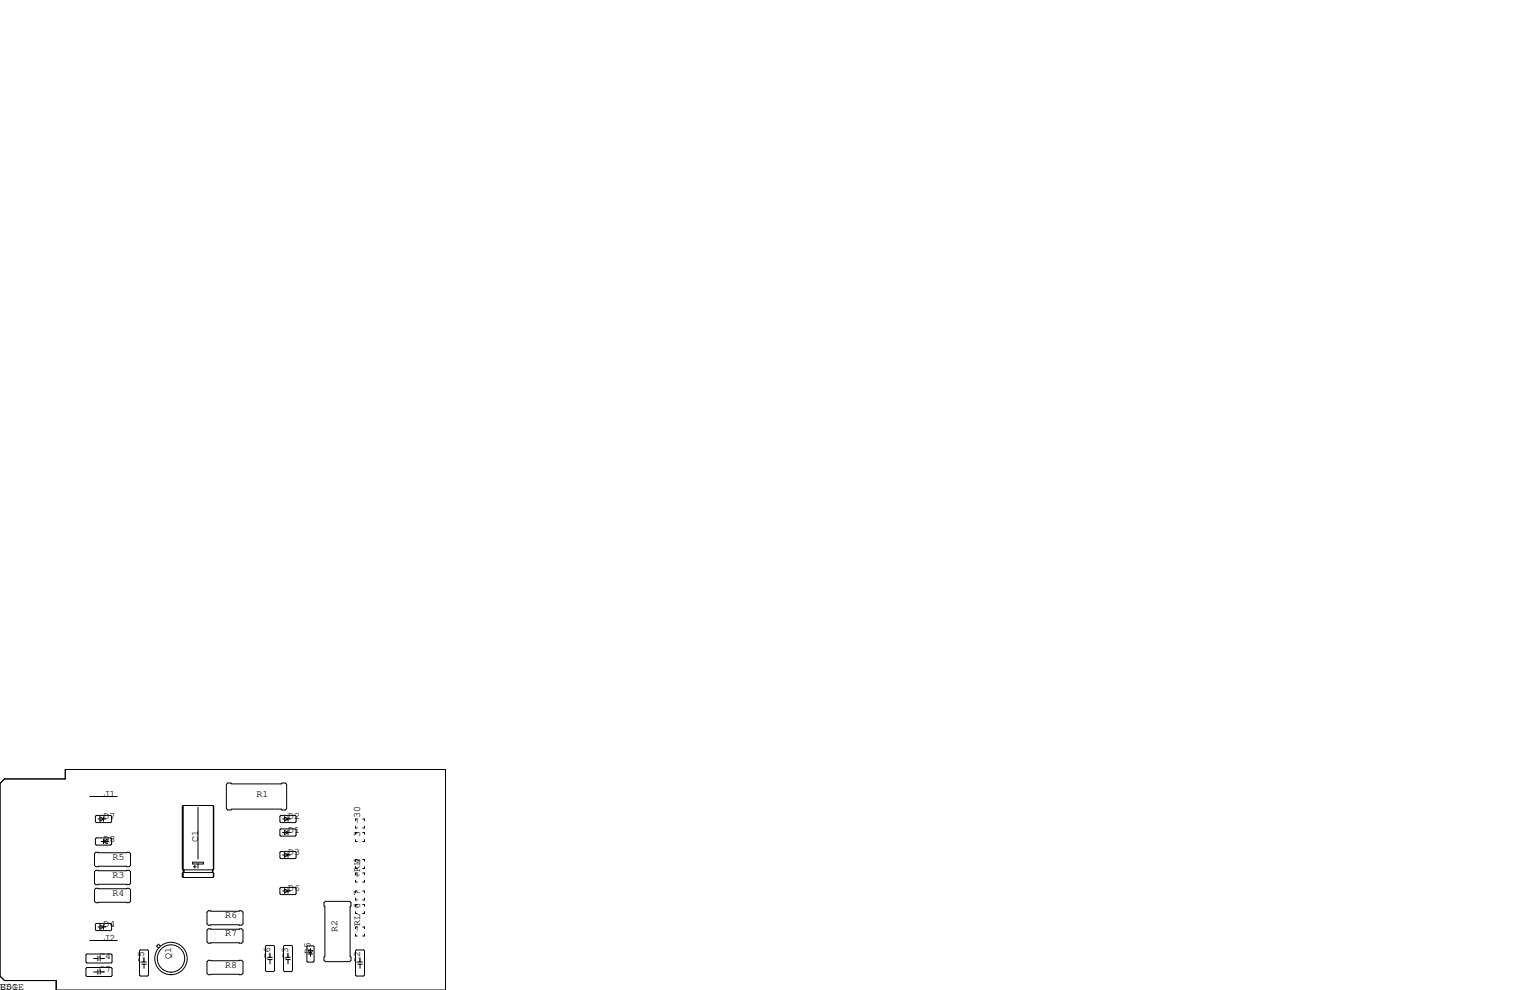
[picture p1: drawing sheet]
<svg xmlns="http://www.w3.org/2000/svg" width="432mm" height="279mm" viewBox="0 0 432 279" stroke-linecap="round" stroke-linejoin="round" font-family="sans-serif">
<g fill="none" stroke="#000" stroke-width=".28">
<path d="M0 221.1l1.3-1.3h17.1v-2.6h107.3v62.2h-109.8v-2.7h-14.6l-1.3-1.2zM25.3 224.8h7.8M27.2 230.1h4l.3 .3v1.5l-.3 .3h-4l-.3-.3v-1.5zM27.2 236.5h4l.3 .2v1.6l-.3 .2h-4l-.3-.2v-1.6zM27.7 231.1h2.1M28.2 230.5l1 .6-1 .7zM28.6 237.5h2.1M29.2 230.5v1.3M29.2 236.9v1.2M29.2 237.5l1-.6v1.2zM51.6 227.6v17.6M51.7 227.3l-.3 .3v17.6l.3 .3h8.4"/>
<path d="M51.7 227.3h8.4l.2 .3v17.6M51.7 227.3v20.3M55.9 227.8v14.6M60.2 227.5v17.9M60.3 227.6v17.6M64.3 221h.9l.2 .2h14l.2-.2h.9l.4 .4v6.8l-.4 .4h-.9l-.2-.3h-14l-.2 .3h-.9l-.4-.4v-6.8zM79.2 230.1h4.1l.3 .3v1.5l-.3 .3h-4.1l-.2-.3v-1.5zM79.2 233.9h4.1l.3 .3v1.5l-.3 .3h-4.1l-.2-.3v-1.5zM79.8 231.1h2.1M79.8 234.9h2.1M80.3 230.5l1 .6-1 .7zM80.3 234.3l1 .6-1 .7z"/>
<path d="M81.3 230.5v1.3M81.3 234.3v1.3M100.3 237v.5h.5M100.3 233.2v.5h.5M100.8 231.1h-.5v.5M100.8 234.9h-.5v.6M102.4 231.1h.5v.5M102.4 234.9h.5v.6M102.9 237v.5h-.5M102.9 233.2v.5h-.5M26.7 240.9l.4-.4h9.3l.4 .4v3.3l-.4 .4h-9.3l-.4-.4zM26.7 246l.4-.4h9.3l.4 .4v3.3l-.4 .4h-9.3l-.4-.4z"/>
<path d="M26.7 251.1l.4-.4h9.3l.4 .4v3.3l-.4 .4h-9.3l-.4-.4zM51.6 246.5v.9M51.8 245.6v.5M51.9 245.5v.8M54.4 243.3h3v.5h-3zM54.6 244.6h.8M55 244.2v.8M55.9 243.8v1.2M58.8 257h9.4l.4 .4v3.3l-.4 .4h-9.4l-.4-.4v-3.3zM59.9 245.5v.8M60 245.5v.8M60.1 246.3h-8.4l-.3 .2v.9l.3 .2"/>
<path d="M60.1 246.3l.2 .2M60.2 246.4v1.1M60.3 246.5v.9l-.2 .2h-8.4M60.3 246.5v.9M60.3 245.2l-.2 .3M79 250.7l.2-.3h4.1l.3 .3v1.5l-.3 .3h-4.1l-.2-.3zM79.2 240.3h4.1l.3 .2v1.6l-.3 .2h-4.1l-.2-.2v-1.6zM79.8 251.5h2.1M79.8 241.3h2.1M80.3 240.7l1 .6-1 .6zM80.3 250.8l1 .7-1 .6zM81.3 240.7v1.2"/>
<path d="M81.3 250.8v1.3M91.8 254.4h6.9l.4 .4v.9l-.3 .2v14l.3 .2v.9l-.4 .4h-6.9l-.4-.4v-.9l.3-.2v-14l-.3-.2v-.9zM100.3 244.6v.5h.5M100.3 248.4v.5h.5M100.3 253.5v.5h.5M100.3 257.3v.5h.5M100.8 251.5h-.5v.5M100.8 242.6h-.5v.5M100.8 246.4h-.5v.5M100.8 255.3h-.5v.5M102.4 251.5h.5v.5M102.4 242.6h.5v.5"/>
<path d="M102.4 246.4h.5v.5M102.4 255.3h.5v.5M102.9 244.6v.5h-.5M102.9 248.4v.5h-.5M102.9 253.5v.5h-.5M102.9 257.3v.5h-.5M24.3 269.5l.2-.3h6.9l.2 .3v2l-.2 .3h-6.9l-.2-.3zM24.3 273.3l.2-.3h6.9l.2 .3v2l-.2 .3h-6.9l-.2-.3zM25.3 265.4h7.8M26.4 274.3h1.2M26.4 270.5h1.2M27.2 260.6h4l.3 .3v1.5l-.3 .2h-4l-.3-.2v-1.5z"/>
<path d="M27.6 269.9v1.2M27.6 273.7v1.3M27.7 261.6h2.1M28.2 261l1 .6-1 .7zM28.3 274.3h1.2M28.3 269.9v1.2M28.3 273.7v1.3M28.3 270.5h1.2M29.2 261v1.3M39.4 268.4l.2-.3h2.1l.2 .3v6.8l-.2 .3h-2.1l-.2-.3zM40 271.5h1.3M40 272.1h1.3"/>
<path d="M40.6 270.3v1.2M40.6 272.1v1.2M45.3 267l-.6-.5-.5 .5 .5 .5M58.8 262.1h9.4l.4 .4v3.3l-.4 .4h-9.4l-.4-.4v-3.3zM58.8 271h9.4l.4 .4v3.3l-.4 .4h-9.4l-.4-.4v-3.3zM74.9 267.1l.3-.3h2l.3 .3v6.8l-.3 .3h-2l-.3-.3zM75.6 270.8h1.2M75.6 270.2h1.2M76.2 269v1.2M76.2 270.8v1.2M80 267.1l.3-.3h2l.3 .3v6.8l-.3 .3h-2l-.3-.3zM80.6 270.8h1.3"/>
<path d="M80.6 270.2h1.3M81.3 269v1.2M81.3 270.8v1.2M86.6 267.2l.3-.2h1.5l.2 .2v4.1l-.2 .2h-1.5l-.3-.2zM87 269.2h1.3M87 268.2h1.3l-.7 1zM87.6 267.7v2.2M100.3 268.4l.3-.3h2l.3 .3v6.8l-.3 .3h-2l-.3-.3zM100.3 263.7v.5h.5M100.8 261.6h-.5v.5M101 271.5h1.2M101 272.1h1.2"/>
<path d="M101.6 270.3v1.2M101.6 272.1v1.2M102.4 261.6h.5v.5M102.9 263.7v.5h-.5"/>
<circle cx="48.3" cy="270.5" r="4.6"/>
<circle cx="48.3" cy="270.5" r="3.9"/>
</g>
<g font-size="2.8">
<text x="29.2" y="224.8">J1</text>
<text x="72.4" y="224.8">R1</text>
<text x="29.2" y="231.1">D7</text>
<text x="81.3" y="231.1">D2</text>
<text x="101.6" y="232.4" transform="rotate(-90 101.6 232.4)">-30</text>
<text x="29.2" y="237.5">D8</text>
<text x="55.9" y="237.5" transform="rotate(-90 55.9 237.5)">C1</text>
<text x="81.3" y="234.9">D1</text>
<text x="101.6" y="236.2" transform="rotate(-90 101.6 236.2)">3</text>
<text x="31.7" y="242.6">R5</text>
<text x="81.3" y="241.3">D3</text>
<text x="31.7" y="247.6">R3</text>
<text x="81.3" y="251.5">D6</text>
<text x="101.6" y="247.6" transform="rotate(-90 101.6 247.6)">+RL4</text>
<text x="31.7" y="252.7">R4</text>
<text x="101.6" y="252.7" transform="rotate(-90 101.6 252.7)">7</text>
<text x="29.2" y="261.6">D4</text>
<text x="63.5" y="259.1">R6</text>
<text x="95.2" y="262.9" transform="rotate(-90 95.2 262.9)">R2</text>
<text x="101.6" y="262.9" transform="rotate(-90 101.6 262.9)">-RL 6</text>
<text x="29.2" y="265.4">J2</text>
<text x="63.5" y="264.2">R7</text>
<text x="87.6" y="269.2" transform="rotate(-90 87.6 269.2)">D5</text>
<text x="27.9" y="274.3">C7</text>
<text x="27.9" y="270.5">C4</text>
<text x="40.6" y="271.8" transform="rotate(-90 40.6 271.8)">C5</text>
<text x="48.3" y="270.5" transform="rotate(-90 48.3 270.5)">Q1</text>
<text x="63.5" y="273">R8</text>
<text x="76.2" y="270.5" transform="rotate(-90 76.2 270.5)">C6</text>
<text x="81.3" y="270.5" transform="rotate(-90 81.3 270.5)">C3</text>
<text x="101.6" y="271.8" transform="rotate(-90 101.6 271.8)">C2</text>
<text x="0" y="279.4">U$1</text>
<text x="0" y="279.4">EDGE</text>
</g>
</svg>
